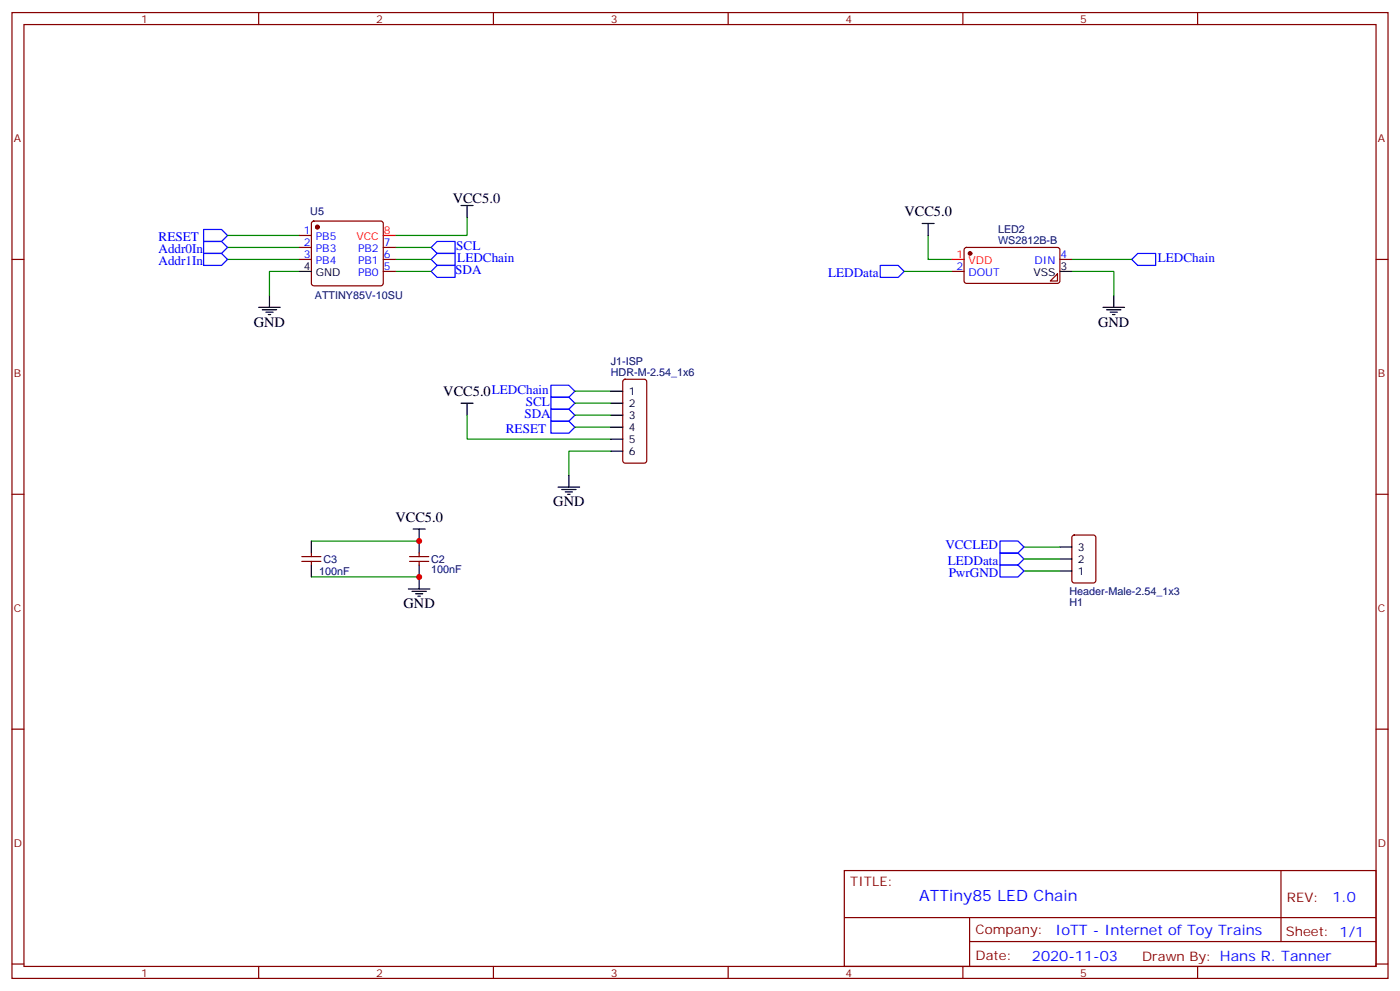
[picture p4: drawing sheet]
<svg xmlns="http://www.w3.org/2000/svg" width="412mm" height="292mm" viewBox="0 0 412 292" stroke-linecap="round" stroke-linejoin="round" font-family="sans-serif">
<g fill="none" stroke="#870000" stroke-width=".35">
<path d="M3.5 3.7h405.4v284.3h-405.4zM7.1 7.2h398.2v277.3h-398.2zM76.2 3.7v3.5M145.3 3.7v3.5M214.5 3.7v3.5M283.6 3.7v3.5M352.8 3.7v3.5M3.5 76.4h3.6M88.2 76.4h3.5M88.2 69.3h3.5M88.2 72.8h3.5M92 65.3l.4-.2h19.8l.5 .2 .2 .5v17.6l-.2 .5-.5 .2h-19.8l-.5-.2-.2-.5v-17.6z"/>
<path d="M112.9 76.4h3.5M112.9 72.8h3.5M112.9 79.9h3.5M280.5 79.9h3.5M284.2 73.1l.5-.3 27.1 .1 .4 .7-.1 9.4-.6 .4h-27.1l-.4-.7v-9.1zM312.2 76.4h3.5M405.3 76.4h3.6M311.5 80.6v2.1h-2.1zM183.7 111.9l.4-.2h5.7l.6 .4 .1 23.5-.5 .7h-5.9l-.6-.4-.1-23.5zM3.5 145.5h3.6M316 157.7l.4-.2h5.7l.6 .4 .1 13-.5 .7h-5.9l-.6-.4-.1-13zM405.3 145.5h3.6"/>
<path d="M88.9 165.3h5.6M88.9 163.9h5.6M91.7 162.8v1.1M91.7 165.3v1M120.6 165.3h5.7M120.6 163.9h5.7M123.5 162.8v1.1M123.5 165.3v1M3.5 214.7h3.6M405.3 214.7h3.6M248.7 256.3h156.6v28.2h-156.6zM377.3 256.3v20.9"/>
<path d="M248.7 270.1h156.5M285.6 277.2h119.6M285.6 270.1v14.2M3.5 283.8h3.6M76.2 284.5v3.5M145.3 284.5v3.5M214.5 284.5v3.5M283.6 284.5v3.5M352.8 284.5v3.5M405.3 283.8h3.6"/>
</g>
<g fill="none" stroke="#008700" stroke-width=".35">
<path d="M67 76.4h21.2M67 72.8h21.2M67 69.3h21.2M88.2 79.9h-8.8v7.1M116.4 76.4h10.6M116.4 72.8h10.6M116.4 79.9h10.6M137.6 64v5.3h-21.2M266.3 79.9h14.2M273.4 69.3v7.1h7.1M315.7 79.9h12.4v7.1M315.7 76.4h17.7"/>
<path d="M169.3 115.2h10.6M169.3 118.7h10.6M137.6 122.2v7.1h42.3M169.3 125.8h10.6M169.3 122.2h10.6M179.9 132.8h-12.3v7.1M91.7 159.3h31.8M91.7 169.9h31.8M301.6 161h10.6M301.6 168.1h10.6M301.6 164.6h10.6"/>
</g>
<g fill="none" stroke="#000" stroke-width=".35">
<path d="M88.2 79.9h3.5M135.8 60.5h3.5M137.6 60.5v3.5M271.6 65.8h3.6M273.4 65.8v3.5M312.2 79.9h3.5M76.2 90.5h6.3M77.3 91.2h4.2M78.3 91.9h2.1M79 92.6h.7M79.4 87v3.5M324.9 90.5h6.4"/>
<path d="M326 91.2h4.2M327 91.9h2.1M327.7 92.6h.7M328.1 87v3.5M135.8 118.7h3.5M137.6 118.7v3.5M179.9 118.7h3.5M179.9 115.2h3.5M167.6 139.9v3.5M179.9 122.2h3.5M179.9 125.8h3.5M179.9 129.3h3.5"/>
<path d="M179.9 132.8h3.5M91.7 159.3v3.5M121.7 155.8h3.5M123.5 155.8v7M164.4 143.4h6.3M165.5 144.1h4.2M166.5 144.8h2.1M167.2 145.5h.7M91.7 166.3v3.6M120.3 173.4h6.3M121.4 174.1h4.2M122.4 174.8h2.1"/>
<path d="M123.1 175.5h.7M123.5 166.3v7.1M312.2 161h3.5M312.2 168.1h3.5M312.2 164.6h3.5"/>
</g>
<g fill="none" stroke="#00f" stroke-width=".35">
<path d="M60 71.1h5.3l1.7 1.7-1.7 1.8h-5.3zM60 74.6h5.3l1.7 1.8-1.7 1.7h-5.3zM60 67.6h5.3l1.7 1.7-1.7 1.8h-5.3zM127 76.4l1.8-1.8h5.3v3.5h-5.3zM127 79.9l1.8-1.8h5.3v3.6h-5.3zM127 72.8l1.8-1.7h5.3v3.5h-5.3zM259.3 78.1h5.3l1.7 1.8-1.7 1.8h-5.3zM333.4 76.4l1.7-1.8h5.3v3.5h-5.3zM162.3 116.9h5.3l1.7 1.8-1.7 1.8h-5.3zM162.3 113.4h5.3l1.7 1.8-1.7 1.7h-5.3zM162.3 124h5.3l1.7 1.8-1.7 1.7h-5.3zM162.3 120.5h5.3l1.7 1.7-1.7 1.8h-5.3z"/>
<path d="M294.6 159.3h5.3l1.7 1.7-1.7 1.8h-5.3zM294.6 162.8h5.3l1.7 1.8-1.7 1.7h-5.3zM294.6 166.3h5.3l1.7 1.8-1.7 1.8h-5.3z"/>
</g>
<g fill="#870000" stroke="#870000" stroke-width=".35">
<circle cx="93.5" cy="66.9" r=".53"/>
<circle cx="285.7" cy="74.6" r=".53"/>
</g>
<path d="M112.9 69.3h3.5M280.5 76.4h3.5" fill="none" stroke="#f00" stroke-width=".35"/>
<g fill="#c00">
<circle cx="123.5" cy="159.3" r=".88"/>
<circle cx="123.5" cy="169.9" r=".88"/>
</g>
<text font-size="4.6" fill="#00f" x="270.8" y="265.3">ATTiny85 LED Chain</text>
<g font-size="4.2">
<text x="133.3" y="59.8">VCC5.0</text>
<text x="266.4" y="63.7">VCC5.0</text>
<text x="74.8" y="96.1">GND</text>
<text x="323.5" y="96.1">GND</text>
<text x="130.6" y="116.6">VCC5.0LEDChain</text>
<text x="163" y="149">GND</text>
<text x="116.5" y="153.6">VCC5.0</text>
<text x="118.9" y="179">GND</text>
</g>
<g font-size="4.2" fill="#00f">
<text x="392.5" y="265.6">1.0</text>
<text x="310.9" y="275.1">IoTT - Internet of Toy Trains</text>
<text x="304" y="282.9">2020-11-03</text>
</g>
<g font-size="3.9" fill="#00f">
<text x="46.7" y="71.1">RESET</text>
<text x="46.7" y="74.6">Addr0In</text>
<text x="134.4" y="73.6">SCL</text>
<text x="134.7" y="77.1">LEDChain</text>
<text x="341.1" y="77.1">LEDChain</text>
<text x="46.7" y="78.1">Addr1In</text>
<text x="134.1" y="80.6">SDA</text>
<text x="243.9" y="81.7">LEDData</text>
<text x="154.9" y="119.4">SCL</text>
<text x="154.5" y="122.9">SDA</text>
<text x="149" y="127.5">RESET</text>
<text x="278.5" y="161.7">VCCLED</text>
<text x="279.2" y="166.3">LEDData</text>
<text x="279.4" y="169.9">PwrGND</text>
</g>
<g font-size="3.9" fill="#800">
<text x="250.5" y="260.9">TITLE:</text>
<text x="379.1" y="265.6">REV:</text>
<text x="287.4" y="275.1">Company:</text>
<text x="378.7" y="275.7">Sheet: 1/1</text>
<text x="287.4" y="282.8">Date:</text>
<text x="336.4" y="282.8">Drawn By: Hans R. Tanner</text>
</g>
<g font-size="3.2" fill="#800">
<text x="41.6" y="6.7">1</text>
<text x="110.8" y="6.7">2</text>
<text x="179.9" y="6.7">3</text>
<text x="249.1" y="6.7">4</text>
<text x="318.2" y="6.7">5</text>
<text x="4.1" y="41.8">A</text>
<text x="405.9" y="41.8">A</text>
<text x="4.1" y="110.9">B</text>
<text x="405.9" y="110.9">B</text>
<text x="4.1" y="180.1">C</text>
<text x="405.9" y="180.1">C</text>
<text x="4.1" y="249.2">D</text>
<text x="405.9" y="249.2">D</text>
<text x="41.6" y="287.5">1</text>
<text x="110.8" y="287.5">2</text>
<text x="179.9" y="287.5">3</text>
<text x="249.1" y="287.5">4</text>
<text x="318.2" y="287.5">5</text>
</g>
<g font-size="3.2" fill="#000080">
<text x="91.4" y="63.3">U5</text>
<text x="294" y="71.8">WS2812B-B</text>
<text x="294" y="68.6">LED2</text>
<text x="92.7" y="88">ATTINY85V-10SU</text>
<text x="179.9" y="107.4">J1-ISP</text>
<text x="179.9" y="110.6">HDR-M-2.54_1x6</text>
<text x="95.3" y="165.6">C3</text>
<text x="127" y="165.6">C2</text>
<text x="94.1" y="169.2">100nF</text>
<text x="127" y="168.8">100nF</text>
<text x="315" y="178.3">H1</text>
<text x="315" y="175.2">Header-Male-2.54_1x3</text>
</g>
<g font-size="3.2" fill="#00f">
<text x="89.5" y="69">1</text>
<text x="93" y="70.7">PB5</text>
<text x="89.5" y="72.5">2</text>
<text x="89.5" y="76">3</text>
<text x="93" y="74.3">PB3</text>
<text x="93" y="77.8">PB4</text>
<text x="105.5" y="77.8">PB1</text>
<text x="105.5" y="74.3">PB2</text>
<text x="113.1" y="76">6</text>
<text x="113.1" y="72.5">7</text>
<text x="304.8" y="77.8">DIN</text>
<text x="312.4" y="76">4</text>
<text x="105.5" y="81.3">PB0</text>
<text x="113.1" y="79.6">5</text>
<text x="281.8" y="79.6">2</text>
<text x="285.3" y="81.3">DOUT</text>
</g>
<g font-size="3.2" fill="#f00">
<text x="105" y="70.7">VCC</text>
<text x="113.1" y="69">8</text>
<text x="281.8" y="76">1</text>
<text x="285.3" y="77.8">VDD</text>
</g>
<g font-size="3.2">
<text x="89.5" y="79.6">4</text>
<text x="93" y="81.3">GND</text>
<text x="304.4" y="81.3">VSS</text>
<text x="312.4" y="79.6">3</text>
<text x="185.2" y="116.2">1</text>
<text x="185.2" y="119.8">2</text>
<text x="185.2" y="123.3">3</text>
<text x="185.2" y="126.8">4</text>
<text x="185.2" y="130.4">5</text>
<text x="185.2" y="133.9">6</text>
<text x="317.5" y="162.1">3</text>
<text x="317.5" y="165.6">2</text>
<text x="317.5" y="169.2">1</text>
</g>
</svg>
